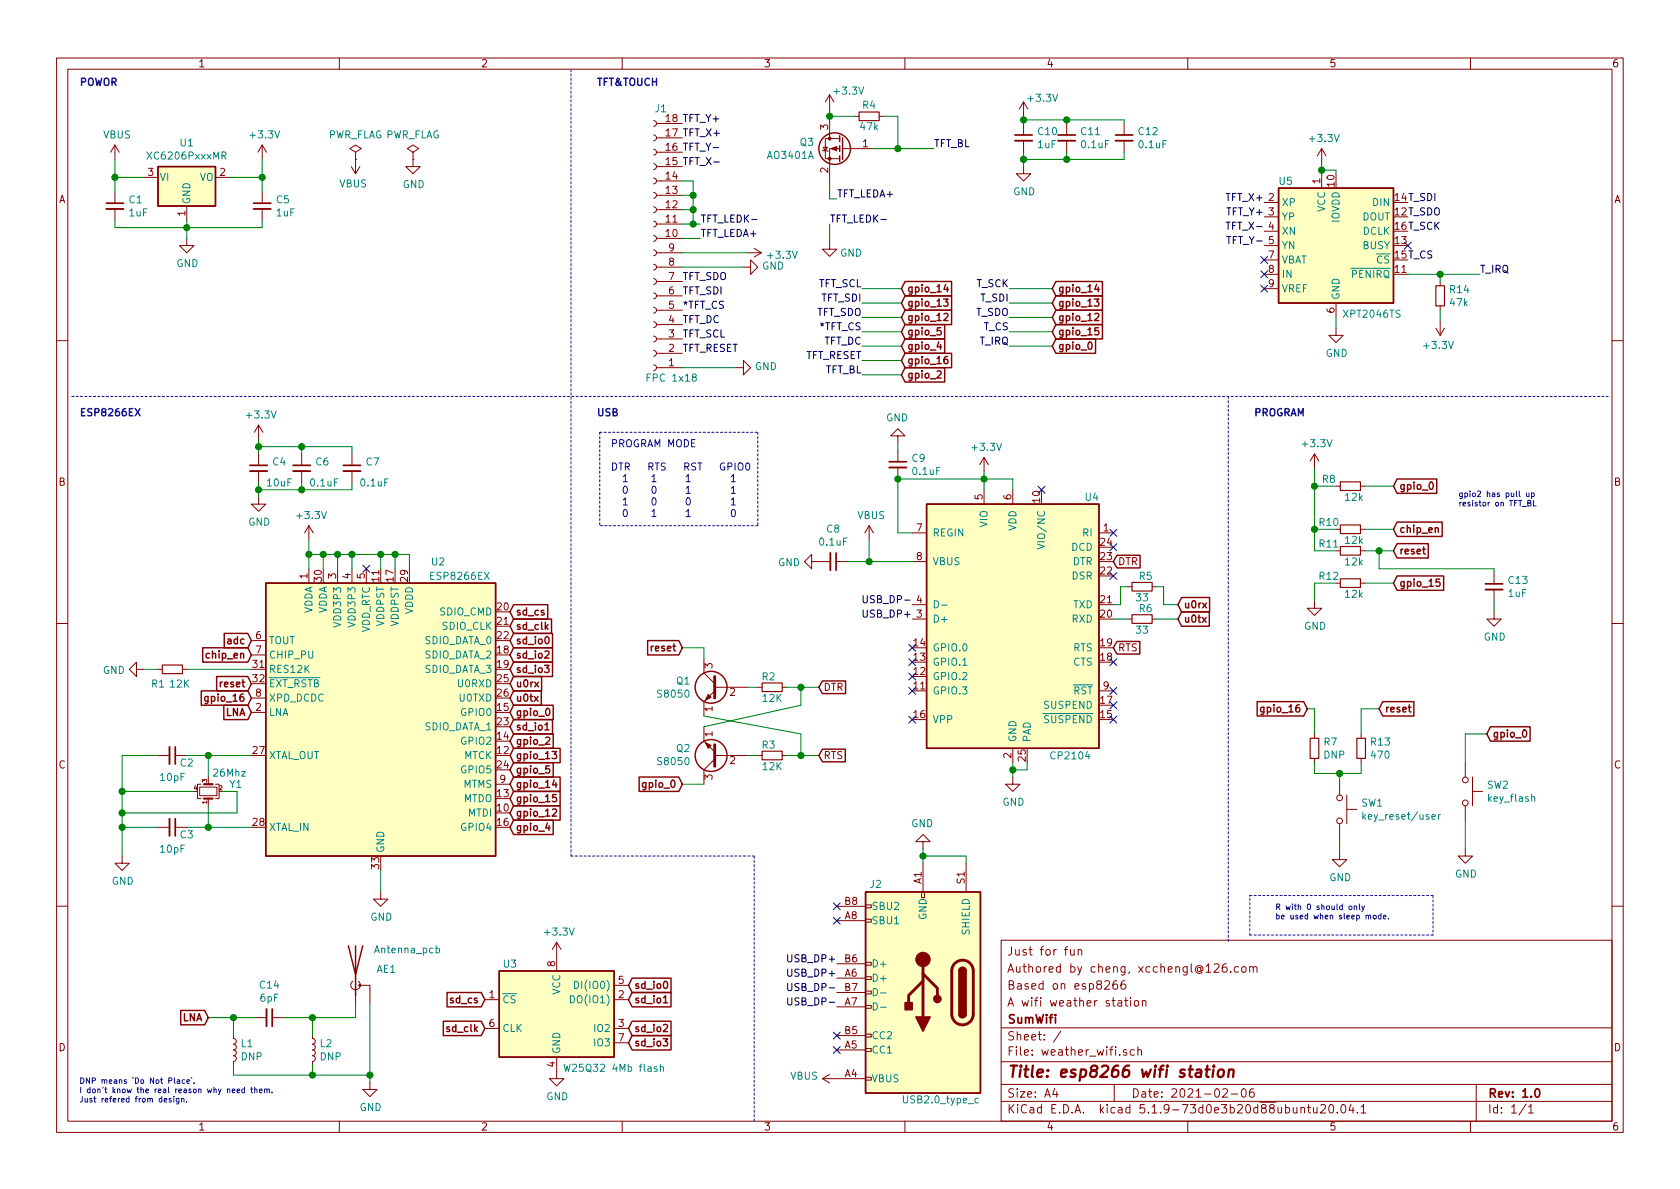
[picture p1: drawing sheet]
EESchema Schematic File Version 4
EELAYER 30 0
EELAYER END
$Descr A4 11693 8268
encoding utf-8
Sheet 1 1
Title "esp8266 wifi station"
Date "2021-02-06"
Rev "1.0"
Comp "SumWifi"
Comment1 "A wifi weather station"
Comment2 "Based on esp8266"
Comment3 "Authored by cheng, xcchengl@126.com"
Comment4 "Just for fun"
$EndDescr
$Comp
L MCU_Espressif:ESP8266EX U2
U 1 1
P 2650 4950
F 0 "U2" H 3050 6000 50  0000 C CNN
F 1 "ESP8266EX" H 3200 5900 50  0000 C CNN
F 2 "Package_DFN_QFN:QFN-32-1EP_5x5mm_P0.5mm_EP3.7x3.7mm" H 2650 3650 50  0001 C CNN
F 3 "http://espressif.com/sites/default/files/documentation/0a-esp8266ex_datasheet_en.pdf" H 2750 3650 50  0001 C CNN
	1    2650 4950
	1    0    0    -1  
$EndComp
$Comp
L power:+3.3V #PWR0101
U 1 1
P 2150 3750
F 0 "#PWR0101" H 2150 3600 50  0001 C CNN
F 1 "+3.3V" H 2165 3923 50  0000 C CNN
F 2 "" H 2150 3750 50  0001 C CNN
F 3 "" H 2150 3750 50  0001 C CNN
	1    2150 3750
	1    0    0    -1  
$EndComp
Wire Wire Line
	2150 3750 2150 3850
Wire Wire Line
	2150 3850 2250 3850
Wire Wire Line
	2250 3850 2250 3950
Connection ~ 2150 3850
Wire Wire Line
	2150 3850 2150 3950
Wire Wire Line
	2250 3850 2350 3850
Wire Wire Line
	2350 3850 2350 3950
Connection ~ 2250 3850
Wire Wire Line
	2350 3850 2450 3850
Wire Wire Line
	2450 3850 2450 3950
Connection ~ 2350 3850
Wire Wire Line
	2450 3850 2650 3850
Wire Wire Line
	2650 3850 2650 3950
Connection ~ 2450 3850
Wire Wire Line
	2650 3850 2750 3850
Wire Wire Line
	2850 3850 2850 3950
Connection ~ 2650 3850
Wire Wire Line
	2750 3950 2750 3850
Connection ~ 2750 3850
Wire Wire Line
	2750 3850 2850 3850
$Comp
L power:+3.3V #PWR0102
U 1 1
P 1800 3050
F 0 "#PWR0102" H 1800 2900 50  0001 C CNN
F 1 "+3.3V" H 1815 3223 50  0000 C CNN
F 2 "" H 1800 3050 50  0001 C CNN
F 3 "" H 1800 3050 50  0001 C CNN
	1    1800 3050
	1    0    0    -1  
$EndComp
Text Notes 550  2900 0    50   ~ 10
ESP8266EX
$Comp
L Device:C_Small C4
U 1 1
P 1800 3250
F 0 "C4" H 1892 3296 50  0000 L CNN
F 1 "10uF" H 1850 3150 50  0000 L CNN
F 2 "Capacitor_SMD:C_0402_1005Metric" H 1800 3250 50  0001 C CNN
F 3 "~" H 1800 3250 50  0001 C CNN
F 4 "C15525" H 1800 3250 50  0001 C CNN "LCSC"
	1    1800 3250
	1    0    0    -1  
$EndComp
$Comp
L Device:C_Small C6
U 1 1
P 2100 3250
F 0 "C6" H 2192 3296 50  0000 L CNN
F 1 "0.1uF" H 2150 3150 50  0000 L CNN
F 2 "Capacitor_SMD:C_0402_1005Metric" H 2100 3250 50  0001 C CNN
F 3 "~" H 2100 3250 50  0001 C CNN
F 4 "C1546" H 2100 3250 50  0001 C CNN "LCSC"
	1    2100 3250
	1    0    0    -1  
$EndComp
Wire Wire Line
	1800 3050 1800 3100
Wire Wire Line
	2100 3150 2100 3100
Wire Wire Line
	2100 3100 1800 3100
Connection ~ 1800 3100
Wire Wire Line
	1800 3100 1800 3150
$Comp
L power:GND #PWR0103
U 1 1
P 1800 3450
F 0 "#PWR0103" H 1800 3200 50  0001 C CNN
F 1 "GND" H 1805 3277 50  0000 C CNN
F 2 "" H 1800 3450 50  0001 C CNN
F 3 "" H 1800 3450 50  0001 C CNN
	1    1800 3450
	1    0    0    -1  
$EndComp
Wire Wire Line
	1800 3450 1800 3400
Wire Wire Line
	1800 3400 2100 3400
Wire Wire Line
	2100 3400 2100 3350
Connection ~ 1800 3400
Wire Wire Line
	1800 3400 1800 3350
$Comp
L Device:Crystal_GND24_Small Y1
U 1 1
P 1450 5500
F 0 "Y1" V 1496 5356 50  0000 R CNN
F 1 "26Mhz" V 1575 5475 50  0000 R CNN
F 2 "Crystal:Crystal_SMD_3225-4Pin_3.2x2.5mm" H 1450 5500 50  0001 C CNN
F 3 "~" H 1450 5500 50  0001 C CNN
	1    1450 5500
	0    -1   -1   0   
$EndComp
$Comp
L Device:C_Small C3
U 1 1
P 1200 5750
F 0 "C3" V 1250 5850 50  0000 C CNN
F 1 "10pF" V 1350 5750 50  0000 C CNN
F 2 "Capacitor_SMD:C_0402_1005Metric" H 1200 5750 50  0001 C CNN
F 3 "~" H 1200 5750 50  0001 C CNN
F 4 "C32949" H 1200 5750 50  0001 C CNN "LCSC"
	1    1200 5750
	0    1    1    0   
$EndComp
$Comp
L Device:C_Small C2
U 1 1
P 1200 5250
F 0 "C2" V 1250 5350 50  0000 C CNN
F 1 "10pF" V 1350 5250 50  0000 C CNN
F 2 "Capacitor_SMD:C_0402_1005Metric" H 1200 5250 50  0001 C CNN
F 3 "~" H 1200 5250 50  0001 C CNN
F 4 "C32949" H 1200 5250 50  0001 C CNN "LCSC"
	1    1200 5250
	0    1    1    0   
$EndComp
Wire Wire Line
	1450 5750 1750 5750
Wire Wire Line
	1450 5400 1450 5250
Wire Wire Line
	1450 5250 1750 5250
$Comp
L power:GND #PWR0104
U 1 1
P 850 5950
F 0 "#PWR0104" H 850 5700 50  0001 C CNN
F 1 "GND" H 855 5777 50  0000 C CNN
F 2 "" H 850 5950 50  0001 C CNN
F 3 "" H 850 5950 50  0001 C CNN
	1    850  5950
	1    0    0    -1  
$EndComp
Wire Wire Line
	1100 5250 850  5250
Wire Wire Line
	850  5750 1100 5750
Wire Wire Line
	1300 5750 1450 5750
Connection ~ 850  5750
Wire Wire Line
	850  5750 850  5950
Connection ~ 1450 5750
Wire Wire Line
	1450 5600 1450 5750
Wire Wire Line
	850  5250 850  5500
Wire Wire Line
	1300 5250 1450 5250
Connection ~ 1450 5250
Wire Wire Line
	1350 5500 850  5500
Connection ~ 850  5500
Wire Wire Line
	850  5500 850  5650
Wire Wire Line
	1550 5500 1650 5500
Wire Wire Line
	1650 5500 1650 5650
Wire Wire Line
	1650 5650 850  5650
Connection ~ 850  5650
Wire Wire Line
	850  5650 850  5750
$Comp
L power:GND #PWR0105
U 1 1
P 2650 6200
F 0 "#PWR0105" H 2650 5950 50  0001 C CNN
F 1 "GND" H 2655 6027 50  0000 C CNN
F 2 "" H 2650 6200 50  0001 C CNN
F 3 "" H 2650 6200 50  0001 C CNN
	1    2650 6200
	1    0    0    -1  
$EndComp
Wire Wire Line
	2650 6050 2650 6200
$Comp
L Device:R_Small R1
U 1 1
P 1200 4650
F 0 "R1" V 1300 4550 50  0000 C CNN
F 1 "12K" V 1300 4700 50  0000 C CNN
F 2 "Resistor_SMD:R_0402_1005Metric" H 1200 4650 50  0001 C CNN
F 3 "~" H 1200 4650 50  0001 C CNN
F 4 "C25752" H 1200 4650 50  0001 C CNN "LCSC"
	1    1200 4650
	0    1    1    0   
$EndComp
$Comp
L power:GND #PWR0106
U 1 1
P 1000 4650
F 0 "#PWR0106" H 1000 4400 50  0001 C CNN
F 1 "GND" V 1005 4522 50  0000 R CNN
F 2 "" H 1000 4650 50  0001 C CNN
F 3 "" H 1000 4650 50  0001 C CNN
	1    1000 4650
	0    1    1    0   
$EndComp
Wire Wire Line
	1100 4650 1000 4650
Text GLabel 1750 4550 0    50   Input ~ 10
chip_en
Text GLabel 1750 4750 0    50   Input ~ 10
reset
Wire Wire Line
	1300 4650 1750 4650
Text GLabel 3550 4950 2    50   Input ~ 10
gpio_0
Text GLabel 3550 5150 2    50   Input ~ 10
gpio_2
Text GLabel 3550 5550 2    50   Input ~ 10
gpio_15
Text GLabel 3550 4250 2    50   Input ~ 10
sd_cs
Text GLabel 3550 4350 2    50   Input ~ 10
sd_clk
Text GLabel 3550 5050 2    50   Input ~ 10
sd_io1
Text GLabel 3550 4550 2    50   Input ~ 10
sd_io2
Text GLabel 3550 4450 2    50   Input ~ 10
sd_io0
Text GLabel 3550 4650 2    50   Input ~ 10
sd_io3
Wire Notes Line
	500  2750 11200 2750
Text Notes 8725 2900 0    50   ~ 10
PROGRAM
$Comp
L power:+3.3V #PWR0107
U 1 1
P 9150 3250
F 0 "#PWR0107" H 9150 3100 50  0001 C CNN
F 1 "+3.3V" H 9165 3423 50  0000 C CNN
F 2 "" H 9150 3250 50  0001 C CNN
F 3 "" H 9150 3250 50  0001 C CNN
	1    9150 3250
	1    0    0    -1  
$EndComp
$Comp
L Device:R_Small R8
U 1 1
P 9400 3375
F 0 "R8" V 9350 3225 50  0000 C CNN
F 1 "12k" V 9475 3400 50  0000 C CNN
F 2 "Resistor_SMD:R_0402_1005Metric" H 9400 3375 50  0001 C CNN
F 3 "~" H 9400 3375 50  0001 C CNN
F 4 "C25752" H 9400 3375 50  0001 C CNN "LCSC"
	1    9400 3375
	0    1    1    0   
$EndComp
$Comp
L Device:R_Small R10
U 1 1
P 9400 3675
F 0 "R10" V 9350 3525 50  0000 C CNN
F 1 "12k" V 9475 3700 50  0000 C CNN
F 2 "Resistor_SMD:R_0402_1005Metric" H 9400 3675 50  0001 C CNN
F 3 "~" H 9400 3675 50  0001 C CNN
F 4 "C25752" H 9400 3675 50  0001 C CNN "LCSC"
	1    9400 3675
	0    1    1    0   
$EndComp
$Comp
L Device:R_Small R11
U 1 1
P 9400 3825
F 0 "R11" V 9350 3675 50  0000 C CNN
F 1 "12k" V 9475 3850 50  0000 C CNN
F 2 "Resistor_SMD:R_0402_1005Metric" H 9400 3825 50  0001 C CNN
F 3 "~" H 9400 3825 50  0001 C CNN
F 4 "C25752" H 9400 3825 50  0001 C CNN "LCSC"
	1    9400 3825
	0    1    1    0   
$EndComp
$Comp
L Device:R_Small R12
U 1 1
P 9400 4050
F 0 "R12" V 9350 3900 50  0000 C CNN
F 1 "12k" V 9475 4075 50  0000 C CNN
F 2 "Resistor_SMD:R_0402_1005Metric" H 9400 4050 50  0001 C CNN
F 3 "~" H 9400 4050 50  0001 C CNN
F 4 "C25752" H 9400 4050 50  0001 C CNN "LCSC"
	1    9400 4050
	0    1    1    0   
$EndComp
Text GLabel 9700 3375 2    50   Input ~ 10
gpio_0
Text GLabel 9700 3675 2    50   Input ~ 10
chip_en
Text GLabel 9700 3825 2    50   Input ~ 10
reset
Text GLabel 9700 4050 2    50   Input ~ 10
gpio_15
Wire Wire Line
	9150 3250 9150 3375
Wire Wire Line
	9150 3375 9300 3375
Wire Wire Line
	9500 3375 9700 3375
Connection ~ 9150 3375
Wire Wire Line
	9500 3825 9600 3825
Wire Wire Line
	9150 4050 9300 4050
Wire Wire Line
	9150 3675 9300 3675
Connection ~ 9150 3675
Wire Wire Line
	9150 3675 9150 3825
Wire Wire Line
	9500 3675 9700 3675
Wire Wire Line
	9150 3825 9300 3825
Wire Wire Line
	9500 4050 9700 4050
$Comp
L power:GND #PWR0108
U 1 1
P 9150 4175
F 0 "#PWR0108" H 9150 3925 50  0001 C CNN
F 1 "GND" H 9155 4002 50  0000 C CNN
F 2 "" H 9150 4175 50  0001 C CNN
F 3 "" H 9150 4175 50  0001 C CNN
	1    9150 4175
	1    0    0    -1  
$EndComp
Wire Wire Line
	9150 4175 9150 4050
$Comp
L power:GND #PWR0109
U 1 1
P 10400 4250
F 0 "#PWR0109" H 10400 4000 50  0001 C CNN
F 1 "GND" H 10405 4077 50  0000 C CNN
F 2 "" H 10400 4250 50  0001 C CNN
F 3 "" H 10400 4250 50  0001 C CNN
	1    10400 4250
	1    0    0    -1  
$EndComp
Wire Wire Line
	9600 3825 9600 3950
Connection ~ 9600 3825
Wire Wire Line
	9600 3825 9700 3825
$Comp
L Device:C_Small C13
U 1 1
P 10400 4075
F 0 "C13" H 10492 4121 50  0000 L CNN
F 1 "1uF" H 10492 4030 50  0000 L CNN
F 2 "Capacitor_SMD:C_0402_1005Metric" H 10400 4075 50  0001 C CNN
F 3 "~" H 10400 4075 50  0001 C CNN
F 4 "C52923" H 10400 4075 50  0001 C CNN "LCSC"
	1    10400 4075
	1    0    0    -1  
$EndComp
Wire Wire Line
	10400 3950 10400 3975
Wire Wire Line
	9600 3950 10400 3950
Wire Wire Line
	10400 4250 10400 4175
Text GLabel 1750 4850 0    50   Input ~ 10
gpio_16
$Comp
L Switch:SW_Push SW1
U 1 1
P 9325 5625
F 0 "SW1" V 9279 5773 50  0000 L CNN
F 1 "key_reset/user" V 9370 5773 50  0000 L CNN
F 2 "Button_Switch_SMD:SW_SPST_B3U-3000P-B" H 9325 5825 50  0001 C CNN
F 3 "~" H 9325 5825 50  0001 C CNN
	1    9325 5625
	0    1    1    0   
$EndComp
$Comp
L Switch:SW_Push SW2
U 1 1
P 10200 5500
F 0 "SW2" V 10154 5648 50  0000 L CNN
F 1 "key_flash" V 10245 5648 50  0000 L CNN
F 2 "Button_Switch_SMD:SW_SPST_B3U-3000P-B" H 10200 5700 50  0001 C CNN
F 3 "~" H 10200 5700 50  0001 C CNN
	1    10200 5500
	0    1    1    0   
$EndComp
$Comp
L power:GND #PWR0110
U 1 1
P 9325 5925
F 0 "#PWR0110" H 9325 5675 50  0001 C CNN
F 1 "GND" H 9330 5752 50  0000 C CNN
F 2 "" H 9325 5925 50  0001 C CNN
F 3 "" H 9325 5925 50  0001 C CNN
	1    9325 5925
	1    0    0    -1  
$EndComp
Text GLabel 9100 4925 0    50   Input ~ 10
gpio_16
$Comp
L Device:R_Small R13
U 1 1
P 9475 5200
F 0 "R13" H 9534 5246 50  0000 L CNN
F 1 "470" H 9534 5155 50  0000 L CNN
F 2 "Resistor_SMD:R_0402_1005Metric" H 9475 5200 50  0001 C CNN
F 3 "~" H 9475 5200 50  0001 C CNN
F 4 "C25117" H 9475 5200 50  0001 C CNN "LCSC"
	1    9475 5200
	1    0    0    -1  
$EndComp
Text GLabel 9600 4925 2    50   Input ~ 10
reset
$Comp
L Device:R_Small R7
U 1 1
P 9150 5200
F 0 "R7" H 9209 5246 50  0000 L CNN
F 1 "DNP" H 9209 5155 50  0000 L CNN
F 2 "Resistor_SMD:R_0402_1005Metric" H 9150 5200 50  0001 C CNN
F 3 "~" H 9150 5200 50  0001 C CNN
	1    9150 5200
	1    0    0    -1  
$EndComp
Wire Wire Line
	9100 4925 9150 4925
Wire Wire Line
	9150 4925 9150 5100
Wire Wire Line
	9150 5300 9150 5375
Wire Wire Line
	9150 5375 9325 5375
Wire Wire Line
	9325 5375 9325 5425
Wire Wire Line
	9475 5375 9325 5375
Connection ~ 9325 5375
Wire Wire Line
	9475 5300 9475 5375
Wire Wire Line
	9600 4925 9475 4925
Wire Wire Line
	9475 4925 9475 5100
Wire Wire Line
	9325 5825 9325 5925
Text GLabel 10350 5100 2    50   Input ~ 10
gpio_0
Wire Wire Line
	10200 5300 10200 5100
Wire Wire Line
	10200 5100 10350 5100
$Comp
L power:GND #PWR0111
U 1 1
P 10200 5900
F 0 "#PWR0111" H 10200 5650 50  0001 C CNN
F 1 "GND" H 10205 5727 50  0000 C CNN
F 2 "" H 10200 5900 50  0001 C CNN
F 3 "" H 10200 5900 50  0001 C CNN
	1    10200 5900
	1    0    0    -1  
$EndComp
Wire Wire Line
	10200 5900 10200 5700
Wire Notes Line
	9975 6225 9975 6500
Wire Notes Line
	9975 6500 8700 6500
Wire Notes Line
	8700 6500 8700 6225
Wire Notes Line
	8700 6225 9975 6225
Text Notes 8875 6400 0    39   ~ 0
R with 0 should only \nbe used when sleep mode.\n
$Comp
L Interface_USB:CP2104 U4
U 1 1
P 7050 4300
F 0 "U4" H 7600 5150 50  0000 C CNN
F 1 "CP2104" H 7450 3350 50  0000 C CNN
F 2 "Package_DFN_QFN:QFN-24-1EP_4x4mm_P0.5mm_EP2.7x2.7mm" H 7200 3350 50  0001 L CNN
F 3 "https://www.silabs.com/documents/public/data-sheets/cp2104.pdf" H 6500 5550 50  0001 C CNN
F 4 "C47742" H 7050 4300 50  0001 C CNN "LCSC"
	1    7050 4300
	1    0    0    -1  
$EndComp
Text GLabel 3550 4850 2    50   Input ~ 10
u0tx
Text GLabel 3550 5650 2    50   Input ~ 10
gpio_12
Text GLabel 3550 5250 2    50   Input ~ 10
gpio_13
Text GLabel 3550 5350 2    50   Input ~ 10
gpio_5
Text GLabel 3550 5450 2    50   Input ~ 10
gpio_14
Text GLabel 3550 5750 2    50   Input ~ 10
gpio_4
Text GLabel 1750 4950 0    50   Input ~ 10
LNA
$Comp
L power:+3.3V #PWR0112
U 1 1
P 6850 3275
F 0 "#PWR0112" H 6850 3125 50  0001 C CNN
F 1 "+3.3V" H 6865 3448 50  0000 C CNN
F 2 "" H 6850 3275 50  0001 C CNN
F 3 "" H 6850 3275 50  0001 C CNN
	1    6850 3275
	1    0    0    -1  
$EndComp
Wire Wire Line
	6850 3275 6850 3325
Wire Wire Line
	6850 3325 7050 3325
Wire Wire Line
	7050 3325 7050 3400
Connection ~ 6850 3325
Wire Wire Line
	6850 3325 6850 3400
NoConn ~ 7250 3400
NoConn ~ 6350 4500
NoConn ~ 6350 4600
NoConn ~ 6350 4700
NoConn ~ 6350 4800
NoConn ~ 6350 5000
NoConn ~ 7750 3700
NoConn ~ 7750 3800
NoConn ~ 7750 4000
Text GLabel 7750 3900 2    50   Input ~ 0
DTR
Text GLabel 7750 4500 2    50   Input ~ 0
RTS
NoConn ~ 7750 4600
NoConn ~ 7750 4800
NoConn ~ 7750 4900
NoConn ~ 7750 5000
Text GLabel 8200 4200 2    50   Input ~ 10
u0rx
Text GLabel 8200 4300 2    50   Input ~ 10
u0tx
$Comp
L Device:R_Small R6
U 1 1
P 7950 4300
F 0 "R6" V 7875 4325 50  0000 C CNN
F 1 "33" V 8025 4300 50  0000 C CNN
F 2 "Resistor_SMD:R_0402_1005Metric" H 7950 4300 50  0001 C CNN
F 3 "~" H 7950 4300 50  0001 C CNN
F 4 "C25105" H 7950 4300 50  0001 C CNN "LCSC"
	1    7950 4300
	0    1    1    0   
$EndComp
$Comp
L Device:R_Small R5
U 1 1
P 7950 4075
F 0 "R5" V 7875 4100 50  0000 C CNN
F 1 "33" V 8025 4075 50  0000 C CNN
F 2 "Resistor_SMD:R_0402_1005Metric" H 7950 4075 50  0001 C CNN
F 3 "~" H 7950 4075 50  0001 C CNN
F 4 "C25105" H 7950 4075 50  0001 C CNN "LCSC"
	1    7950 4075
	0    1    1    0   
$EndComp
Wire Wire Line
	7750 4200 7800 4200
Wire Wire Line
	7800 4200 7800 4075
Wire Wire Line
	7800 4075 7850 4075
Wire Wire Line
	8050 4075 8100 4075
Wire Wire Line
	8100 4075 8100 4200
Wire Wire Line
	8100 4200 8200 4200
Wire Wire Line
	8050 4300 8200 4300
Wire Wire Line
	7850 4300 7750 4300
Wire Wire Line
	6850 3325 6250 3325
Wire Wire Line
	6250 3325 6250 3700
Wire Wire Line
	6250 3700 6350 3700
$Comp
L power:GND #PWR0113
U 1 1
P 6250 3075
F 0 "#PWR0113" H 6250 2825 50  0001 C CNN
F 1 "GND" H 6255 2902 50  0000 C CNN
F 2 "" H 6250 3075 50  0001 C CNN
F 3 "" H 6250 3075 50  0001 C CNN
	1    6250 3075
	-1   0    0    1   
$EndComp
$Comp
L Device:C_Small C9
U 1 1
P 6250 3225
F 0 "C9" H 6342 3271 50  0000 L CNN
F 1 "0.1uF" H 6342 3180 50  0000 L CNN
F 2 "Capacitor_SMD:C_0402_1005Metric" H 6250 3225 50  0001 C CNN
F 3 "~" H 6250 3225 50  0001 C CNN
F 4 "C1546" H 6250 3225 50  0001 C CNN "LCSC"
	1    6250 3225
	1    0    0    -1  
$EndComp
Connection ~ 6250 3325
Wire Wire Line
	6250 3075 6250 3125
$Comp
L power:GND #PWR0114
U 1 1
P 7050 5400
F 0 "#PWR0114" H 7050 5150 50  0001 C CNN
F 1 "GND" H 7055 5227 50  0000 C CNN
F 2 "" H 7050 5400 50  0001 C CNN
F 3 "" H 7050 5400 50  0001 C CNN
	1    7050 5400
	1    0    0    -1  
$EndComp
Wire Wire Line
	7050 5300 7050 5350
Wire Wire Line
	7050 5350 7150 5350
Wire Wire Line
	7150 5350 7150 5300
Connection ~ 7050 5350
Wire Wire Line
	7050 5350 7050 5400
$Comp
L power:VBUS #PWR0115
U 1 1
P 6050 3750
F 0 "#PWR0115" H 6050 3600 50  0001 C CNN
F 1 "VBUS" H 6065 3923 50  0000 C CNN
F 2 "" H 6050 3750 50  0001 C CNN
F 3 "" H 6050 3750 50  0001 C CNN
	1    6050 3750
	1    0    0    -1  
$EndComp
$Comp
L Device:C_Small C8
U 1 1
P 5800 3900
F 0 "C8" V 5571 3900 50  0000 C CNN
F 1 "0.1uF" V 5662 3900 50  0000 C CNN
F 2 "Capacitor_SMD:C_0402_1005Metric" H 5800 3900 50  0001 C CNN
F 3 "~" H 5800 3900 50  0001 C CNN
F 4 "C1546" H 5800 3900 50  0001 C CNN "LCSC"
	1    5800 3900
	0    1    1    0   
$EndComp
$Comp
L power:GND #PWR0116
U 1 1
P 5700 3900
F 0 "#PWR0116" H 5700 3650 50  0001 C CNN
F 1 "GND" V 5705 3772 50  0000 R CNN
F 2 "" H 5700 3900 50  0001 C CNN
F 3 "" H 5700 3900 50  0001 C CNN
	1    5700 3900
	0    1    1    0   
$EndComp
Wire Wire Line
	5900 3900 6050 3900
Wire Wire Line
	6050 3750 6050 3900
Connection ~ 6050 3900
Wire Wire Line
	6050 3900 6350 3900
$Comp
L Connector:USB_C_Receptacle_USB2.0 J2
U 1 1
P 6425 6900
F 0 "J2" H 6800 6150 50  0000 R CNN
F 1 "USB2.0_type_c" H 6575 7650 50  0000 R CNN
F 2 "Connector_USB:USB_C_Receptacle_XKB_U262-16XN-4BVC11" H 6575 6900 50  0001 C CNN
F 3 "https://www.usb.org/sites/default/files/documents/usb_type-c.zip" H 6575 6900 50  0001 C CNN
	1    6425 6900
	-1   0    0    1   
$EndComp
NoConn ~ 5825 6300
NoConn ~ 5825 6400
NoConn ~ 5825 7200
NoConn ~ 5825 7300
$Comp
L power:GND #PWR0117
U 1 1
P 6425 5900
F 0 "#PWR0117" H 6425 5650 50  0001 C CNN
F 1 "GND" H 6430 5727 50  0000 C CNN
F 2 "" H 6425 5900 50  0001 C CNN
F 3 "" H 6425 5900 50  0001 C CNN
	1    6425 5900
	-1   0    0    1   
$EndComp
Wire Wire Line
	6425 5900 6425 5950
Wire Wire Line
	6425 5950 6725 5950
Wire Wire Line
	6725 5950 6725 6000
Connection ~ 6425 5950
Wire Wire Line
	6425 5950 6425 6000
Text Label 5825 6800 2    50   ~ 0
USB_DP+
Text Label 5825 6700 2    50   ~ 0
USB_DP+
Text Label 5825 6900 2    50   ~ 0
USB_DP-
Text Label 5825 7000 2    50   ~ 0
USB_DP-
Text Label 6350 4300 2    50   ~ 0
USB_DP+
Text Label 6350 4200 2    50   ~ 0
USB_DP-
$Comp
L power:VBUS #PWR0118
U 1 1
P 5825 7500
F 0 "#PWR0118" H 5825 7350 50  0001 C CNN
F 1 "VBUS" V 5840 7627 50  0000 L CNN
F 2 "" H 5825 7500 50  0001 C CNN
F 3 "" H 5825 7500 50  0001 C CNN
	1    5825 7500
	0    -1   -1   0   
$EndComp
Text GLabel 3550 4750 2    50   Input ~ 10
u0rx
Text GLabel 4750 4500 0    50   Input ~ 10
reset
Text GLabel 4750 5450 0    50   Input ~ 10
gpio_0
$Comp
L Transistor_BJT:S8050 Q1
U 1 1
P 5000 4775
F 0 "Q1" H 5191 4821 50  0000 L CNN
F 1 "S8050" H 5191 4730 50  0000 L CNN
F 2 "Package_TO_SOT_SMD:SOT-23" H 5200 4700 50  0001 L CIN
F 3 "http://www.unisonic.com.tw/datasheet/S8050.pdf" H 5000 4775 50  0001 L CNN
F 4 "C2146" H 5000 4775 50  0001 C CNN "LCSC"
	1    5000 4775
	-1   0    0    -1  
$EndComp
$Comp
L Transistor_BJT:S8050 Q2
U 1 1
P 5000 5250
F 0 "Q2" H 5191 5204 50  0000 L CNN
F 1 "S8050" H 5191 5295 50  0000 L CNN
F 2 "Package_TO_SOT_SMD:SOT-23" H 5200 5175 50  0001 L CIN
F 3 "http://www.unisonic.com.tw/datasheet/S8050.pdf" H 5000 5250 50  0001 L CNN
F 4 "C2146" H 5000 5250 50  0001 C CNN "LCSC"
	1    5000 5250
	-1   0    0    1   
$EndComp
$Comp
L Device:R_Small R2
U 1 1
P 5375 4775
F 0 "R2" V 5300 4750 50  0000 C CNN
F 1 "12K" V 5450 4775 50  0000 C CNN
F 2 "Resistor_SMD:R_0402_1005Metric" H 5375 4775 50  0001 C CNN
F 3 "~" H 5375 4775 50  0001 C CNN
F 4 "C25752" H 5375 4775 50  0001 C CNN "LCSC"
	1    5375 4775
	0    1    1    0   
$EndComp
$Comp
L Device:R_Small R3
U 1 1
P 5375 5250
F 0 "R3" V 5300 5225 50  0000 C CNN
F 1 "12K" V 5450 5250 50  0000 C CNN
F 2 "Resistor_SMD:R_0402_1005Metric" H 5375 5250 50  0001 C CNN
F 3 "~" H 5375 5250 50  0001 C CNN
F 4 "C25752" H 5375 5250 50  0001 C CNN "LCSC"
	1    5375 5250
	0    1    1    0   
$EndComp
Wire Wire Line
	5200 4775 5275 4775
Wire Wire Line
	5475 4775 5575 4775
Wire Wire Line
	4900 5050 5575 4900
Wire Wire Line
	5575 4900 5575 4775
Connection ~ 5575 4775
Wire Wire Line
	5575 4775 5700 4775
Wire Wire Line
	4900 4975 5575 5100
Wire Wire Line
	5575 5100 5575 5250
Wire Wire Line
	5200 5250 5275 5250
Wire Wire Line
	5475 5250 5575 5250
Connection ~ 5575 5250
Wire Wire Line
	5575 5250 5700 5250
Wire Wire Line
	4900 4575 4900 4500
Wire Wire Line
	4900 4500 4750 4500
Wire Wire Line
	4750 5450 4900 5450
Text GLabel 5700 4775 2    50   Input ~ 0
DTR
Text GLabel 5700 5250 2    50   Input ~ 0
RTS
Text Notes 4250 3600 0    50   ~ 0
PROGRAM MODE\n\nDTR   RTS   RST   GPIO0\n  1    1     1       1\n  0    0     1       1\n  1    0     0       1\n  0    1     1       0
Wire Notes Line
	4175 3000 5275 3000
Wire Notes Line
	5275 3000 5275 3650
Wire Notes Line
	5275 3650 4175 3650
Wire Notes Line
	4175 3000 4175 3650
$Comp
L Memory_Flash:W25Q32JVSS U3
U 1 1
P 3875 7050
F 0 "U3" H 3550 7400 50  0000 C CNN
F 1 "W25Q32 4Mb flash" H 4275 6675 50  0000 C CNN
F 2 "Package_SO:SOIC-8_5.23x5.23mm_P1.27mm" H 3875 7050 50  0001 C CNN
F 3 "http://www.winbond.com/resource-files/w25q32jv%20revg%2003272018%20plus.pdf" H 3875 7050 50  0001 C CNN
	1    3875 7050
	1    0    0    -1  
$EndComp
$Comp
L power:+3.3V #PWR0119
U 1 1
P 3875 6650
F 0 "#PWR0119" H 3875 6500 50  0001 C CNN
F 1 "+3.3V" H 3890 6823 50  0000 C CNN
F 2 "" H 3875 6650 50  0001 C CNN
F 3 "" H 3875 6650 50  0001 C CNN
	1    3875 6650
	1    0    0    -1  
$EndComp
$Comp
L power:GND #PWR0120
U 1 1
P 3875 7450
F 0 "#PWR0120" H 3875 7200 50  0001 C CNN
F 1 "GND" H 3880 7277 50  0000 C CNN
F 2 "" H 3875 7450 50  0001 C CNN
F 3 "" H 3875 7450 50  0001 C CNN
	1    3875 7450
	1    0    0    -1  
$EndComp
Text GLabel 3375 6950 0    50   Input ~ 10
sd_cs
Text GLabel 3375 7150 0    50   Input ~ 10
sd_clk
Text GLabel 4375 6850 2    50   Input ~ 10
sd_io0
Text GLabel 4375 6950 2    50   Input ~ 10
sd_io1
Text GLabel 4375 7150 2    50   Input ~ 10
sd_io2
Text GLabel 4375 7250 2    50   Input ~ 10
sd_io3
Text Notes 4150 2900 0    50   ~ 10
USB
Wire Notes Line
	3975 5950 5250 5950
Wire Notes Line
	5250 5950 5250 7800
Wire Notes Line
	8550 2750 8550 6550
$Comp
L Regulator_Linear:XC6206PxxxMR U1
U 1 1
P 1300 1225
F 0 "U1" H 1300 1467 50  0000 C CNN
F 1 "XC6206PxxxMR" H 1300 1376 50  0000 C CNN
F 2 "Package_TO_SOT_SMD:SOT-23W" H 1300 1450 50  0001 C CIN
F 3 "https://www.torexsemi.com/file/xc6206/XC6206.pdf" H 1300 1225 50  0001 C CNN
F 4 "C5446" H 1300 1225 50  0001 C CNN "LCSC"
	1    1300 1225
	1    0    0    -1  
$EndComp
$Comp
L Device:C_Small C7
U 1 1
P 2450 3250
F 0 "C7" H 2542 3296 50  0000 L CNN
F 1 "0.1uF" H 2500 3150 50  0000 L CNN
F 2 "Capacitor_SMD:C_0402_1005Metric" H 2450 3250 50  0001 C CNN
F 3 "~" H 2450 3250 50  0001 C CNN
F 4 "C1546" H 2450 3250 50  0001 C CNN "LCSC"
	1    2450 3250
	1    0    0    -1  
$EndComp
Wire Wire Line
	2100 3100 2450 3100
Wire Wire Line
	2450 3100 2450 3150
Connection ~ 2100 3100
Wire Wire Line
	2450 3400 2100 3400
Wire Wire Line
	2450 3350 2450 3400
Connection ~ 2100 3400
$Comp
L power:VBUS #PWR0121
U 1 1
P 800 1100
F 0 "#PWR0121" H 800 950 50  0001 C CNN
F 1 "VBUS" H 815 1273 50  0000 C CNN
F 2 "" H 800 1100 50  0001 C CNN
F 3 "" H 800 1100 50  0001 C CNN
	1    800  1100
	1    0    0    -1  
$EndComp
$Comp
L power:+3.3V #PWR0122
U 1 1
P 1825 1100
F 0 "#PWR0122" H 1825 950 50  0001 C CNN
F 1 "+3.3V" H 1840 1273 50  0000 C CNN
F 2 "" H 1825 1100 50  0001 C CNN
F 3 "" H 1825 1100 50  0001 C CNN
	1    1825 1100
	1    0    0    -1  
$EndComp
$Comp
L power:GND #PWR0123
U 1 1
P 1300 1650
F 0 "#PWR0123" H 1300 1400 50  0001 C CNN
F 1 "GND" H 1305 1477 50  0000 C CNN
F 2 "" H 1300 1650 50  0001 C CNN
F 3 "" H 1300 1650 50  0001 C CNN
	1    1300 1650
	1    0    0    -1  
$EndComp
$Comp
L Device:C_Small C1
U 1 1
P 800 1425
F 0 "C1" H 892 1471 50  0000 L CNN
F 1 "1uF" H 892 1380 50  0000 L CNN
F 2 "Capacitor_SMD:C_0402_1005Metric" H 800 1425 50  0001 C CNN
F 3 "~" H 800 1425 50  0001 C CNN
F 4 "C52923" H 800 1425 50  0001 C CNN "LCSC"
	1    800  1425
	1    0    0    -1  
$EndComp
$Comp
L Device:C_Small C5
U 1 1
P 1825 1425
F 0 "C5" H 1917 1471 50  0000 L CNN
F 1 "1uF" H 1917 1380 50  0000 L CNN
F 2 "Capacitor_SMD:C_0402_1005Metric" H 1825 1425 50  0001 C CNN
F 3 "~" H 1825 1425 50  0001 C CNN
F 4 "C52923" H 1825 1425 50  0001 C CNN "LCSC"
	1    1825 1425
	1    0    0    -1  
$EndComp
Wire Wire Line
	1825 1100 1825 1225
Wire Wire Line
	1825 1525 1825 1575
Wire Wire Line
	1825 1575 1300 1575
Wire Wire Line
	1300 1575 1300 1650
Wire Wire Line
	800  1525 800  1575
Wire Wire Line
	800  1575 1300 1575
Connection ~ 1300 1575
Wire Wire Line
	1300 1525 1300 1575
Wire Wire Line
	800  1325 800  1225
Wire Wire Line
	1000 1225 800  1225
Connection ~ 800  1225
Wire Wire Line
	800  1225 800  1100
Wire Wire Line
	1600 1225 1825 1225
Connection ~ 1825 1225
Wire Wire Line
	1825 1225 1825 1325
$Comp
L power:PWR_FLAG #FLG0101
U 1 1
P 2475 1100
F 0 "#FLG0101" H 2475 1175 50  0001 C CNN
F 1 "PWR_FLAG" H 2475 1273 50  0000 C CNN
F 2 "" H 2475 1100 50  0001 C CNN
F 3 "~" H 2475 1100 50  0001 C CNN
	1    2475 1100
	1    0    0    -1  
$EndComp
$Comp
L power:PWR_FLAG #FLG0102
U 1 1
P 2875 1100
F 0 "#FLG0102" H 2875 1175 50  0001 C CNN
F 1 "PWR_FLAG" H 2875 1273 50  0000 C CNN
F 2 "" H 2875 1100 50  0001 C CNN
F 3 "~" H 2875 1100 50  0001 C CNN
	1    2875 1100
	1    0    0    -1  
$EndComp
$Comp
L power:VBUS #PWR0124
U 1 1
P 2475 1100
F 0 "#PWR0124" H 2475 950 50  0001 C CNN
F 1 "VBUS" H 2490 1273 50  0000 C CNN
F 2 "" H 2475 1100 50  0001 C CNN
F 3 "" H 2475 1100 50  0001 C CNN
	1    2475 1100
	-1   0    0    1   
$EndComp
$Comp
L power:GND #PWR0125
U 1 1
P 2875 1100
F 0 "#PWR0125" H 2875 850 50  0001 C CNN
F 1 "GND" H 2880 927 50  0000 C CNN
F 2 "" H 2875 1100 50  0001 C CNN
F 3 "" H 2875 1100 50  0001 C CNN
	1    2875 1100
	1    0    0    -1  
$EndComp
Text Notes 550  600  0    50   ~ 10
POWOR
$Comp
L Connector:Conn_01x18_Female J1
U 1 1
P 4550 1750
F 0 "J1" H 4500 750 50  0000 C CNN
F 1 "FPC 1x18" H 4425 2625 50  0000 C CNN
F 2 "Connector_FFC-FPC:Hirose_FH12-18S-0.5SH_1x18-1MP_P0.50mm_Horizontal" H 4550 1750 50  0001 C CNN
F 3 "~" H 4550 1750 50  0001 C CNN
	1    4550 1750
	-1   0    0    1   
$EndComp
$Comp
L power:GND #PWR0126
U 1 1
P 5125 2550
F 0 "#PWR0126" H 5125 2300 50  0001 C CNN
F 1 "GND" V 5130 2422 50  0000 R CNN
F 2 "" H 5125 2550 50  0001 C CNN
F 3 "" H 5125 2550 50  0001 C CNN
	1    5125 2550
	0    -1   -1   0   
$EndComp
Wire Wire Line
	4750 2550 5125 2550
Text Label 4750 2450 0    50   ~ 0
TFT_RESET
Text Label 4750 2350 0    50   ~ 0
TFT_SCL
Text Label 4750 2250 0    50   ~ 0
TFT_DC
Text Label 4750 2150 0    50   ~ 0
*TFT_CS
Text Label 4750 2050 0    50   ~ 0
TFT_SDI
Text Label 4750 1950 0    50   ~ 0
TFT_SDO
$Comp
L power:GND #PWR0127
U 1 1
P 5175 1850
F 0 "#PWR0127" H 5175 1600 50  0001 C CNN
F 1 "GND" V 5180 1722 50  0000 R CNN
F 2 "" H 5175 1850 50  0001 C CNN
F 3 "" H 5175 1850 50  0001 C CNN
	1    5175 1850
	0    -1   -1   0   
$EndComp
Wire Wire Line
	4750 1850 5175 1850
$Comp
L power:+3.3V #PWR0128
U 1 1
P 5200 1750
F 0 "#PWR0128" H 5200 1600 50  0001 C CNN
F 1 "+3.3V" V 5215 1878 50  0000 L CNN
F 2 "" H 5200 1750 50  0001 C CNN
F 3 "" H 5200 1750 50  0001 C CNN
	1    5200 1750
	0    1    1    0   
$EndComp
Wire Wire Line
	4750 1350 4825 1350
Wire Wire Line
	4825 1350 4825 1450
Wire Wire Line
	4825 1550 4750 1550
Wire Wire Line
	4750 1450 4825 1450
Connection ~ 4825 1450
Wire Wire Line
	4825 1450 4825 1550
Wire Wire Line
	4750 1250 4825 1250
Wire Wire Line
	4825 1250 4825 1350
Connection ~ 4825 1350
Text Label 4750 1150 0    50   ~ 0
TFT_X-
Text Label 4750 1050 0    50   ~ 0
TFT_Y-
Text Label 4750 950  0    50   ~ 0
TFT_X+
Text Label 4750 850  0    50   ~ 0
TFT_Y+
Wire Wire Line
	4750 1750 5200 1750
Text Label 4875 1650 0    50   ~ 0
TFT_LEDA+
Text Label 4875 1550 0    50   ~ 0
TFT_LEDK-
Wire Wire Line
	4825 1550 4875 1550
Connection ~ 4825 1550
Wire Wire Line
	4750 1650 4875 1650
$Comp
L power:+3.3V #PWR0129
U 1 1
P 5775 750
F 0 "#PWR0129" H 5775 600 50  0001 C CNN
F 1 "+3.3V" H 5790 878 50  0000 L CNN
F 2 "" H 5775 750 50  0001 C CNN
F 3 "" H 5775 750 50  0001 C CNN
	1    5775 750 
	1    0    0    -1  
$EndComp
$Comp
L Device:R_Small R4
U 1 1
P 6050 800
F 0 "R4" V 6125 800 50  0000 C CNN
F 1 "47k" V 5975 800 50  0000 C CNN
F 2 "Resistor_SMD:R_0402_1005Metric" H 6050 800 50  0001 C CNN
F 3 "~" H 6050 800 50  0001 C CNN
F 4 "C25792" H 6050 800 50  0001 C CNN "LCSC"
	1    6050 800 
	0    -1   -1   0   
$EndComp
Text Label 5825 1375 0    50   ~ 0
TFT_LEDA+
Wire Wire Line
	5775 1225 5775 1375
Wire Wire Line
	5775 1375 5825 1375
Text Label 5775 1550 0    50   ~ 0
TFT_LEDK-
$Comp
L power:GND #PWR0130
U 1 1
P 5775 1675
F 0 "#PWR0130" H 5775 1425 50  0001 C CNN
F 1 "GND" H 5925 1600 50  0000 C CNN
F 2 "" H 5775 1675 50  0001 C CNN
F 3 "" H 5775 1675 50  0001 C CNN
	1    5775 1675
	1    0    0    -1  
$EndComp
Wire Wire Line
	5775 1550 5775 1675
Text Label 6500 1025 0    50   ~ 0
TFT_BL
Text Label 6000 2000 2    50   ~ 0
TFT_SCL
Text Label 6000 2100 2    50   ~ 0
TFT_SDI
Text Label 6000 2200 2    50   ~ 0
TFT_SDO
Text Label 6000 2300 2    50   ~ 0
*TFT_CS
Text Label 6000 2400 2    50   ~ 0
TFT_DC
Text Label 6000 2500 2    50   ~ 0
TFT_RESET
Text Label 6000 2600 2    50   ~ 0
TFT_BL
Text GLabel 6275 2300 2    50   Input ~ 10
gpio_5
Wire Wire Line
	6000 2300 6275 2300
Text GLabel 6275 2400 2    50   Input ~ 10
gpio_4
Wire Wire Line
	6000 2400 6275 2400
Text GLabel 6275 2500 2    50   Input ~ 10
gpio_16
Text GLabel 6275 2600 2    50   Input ~ 10
gpio_2
Wire Wire Line
	6000 2500 6275 2500
Wire Wire Line
	6000 2600 6275 2600
Text GLabel 6275 2000 2    50   Input ~ 10
gpio_14
Text GLabel 6275 2100 2    50   Input ~ 10
gpio_13
Text GLabel 6275 2200 2    50   Input ~ 10
gpio_12
Wire Wire Line
	6000 2000 6275 2000
Wire Wire Line
	6000 2100 6275 2100
Wire Wire Line
	6000 2200 6275 2200
$Comp
L Driver_Display:XPT2046TS U5
U 1 1
P 9300 1700
F 0 "U5" H 8950 2150 50  0000 C CNN
F 1 "XPT2046TS" H 9550 1225 50  0000 C CNN
F 2 "Package_SO:TSSOP-16_4.4x5mm_P0.65mm" H 9300 1100 50  0001 C CIN
F 3 "http://www.xptek.cn/uploadfile/download/201707171401161883.pdf" H 9500 1150 50  0001 C CNN
	1    9300 1700
	1    0    0    -1  
$EndComp
Text Label 8800 1500 2    50   ~ 0
TFT_Y+
Text Label 8800 1400 2    50   ~ 0
TFT_X+
Text Label 8800 1700 2    50   ~ 0
TFT_Y-
Text Label 8800 1600 2    50   ~ 0
TFT_X-
NoConn ~ 8800 2000
NoConn ~ 8800 1900
NoConn ~ 8800 1800
$Comp
L power:+3.3V #PWR0131
U 1 1
P 10025 2225
F 0 "#PWR0131" H 10025 2075 50  0001 C CNN
F 1 "+3.3V" H 10040 2398 50  0000 C CNN
F 2 "" H 10025 2225 50  0001 C CNN
F 3 "" H 10025 2225 50  0001 C CNN
	1    10025 2225
	-1   0    0    1   
$EndComp
$Comp
L Device:R_Small R14
U 1 1
P 10025 2050
F 0 "R14" H 10084 2096 50  0000 L CNN
F 1 "47k" H 10084 2005 50  0000 L CNN
F 2 "Resistor_SMD:R_0402_1005Metric" H 10025 2050 50  0001 C CNN
F 3 "~" H 10025 2050 50  0001 C CNN
F 4 "C25792" H 10025 2050 50  0001 C CNN "LCSC"
	1    10025 2050
	1    0    0    -1  
$EndComp
Text Label 10300 1900 0    50   ~ 0
T_IRQ
Wire Wire Line
	9800 1900 10025 1900
Wire Wire Line
	10025 1900 10025 1950
Wire Wire Line
	10025 1900 10300 1900
Connection ~ 10025 1900
Text Label 9800 1800 0    50   ~ 0
T_CS
NoConn ~ 9800 1700
Text Label 9800 1600 0    50   ~ 0
T_SCK
Text Label 9800 1500 0    50   ~ 0
T_SDO
Text Label 9800 1400 0    50   ~ 0
T_SDI
Wire Wire Line
	10025 2150 10025 2225
$Comp
L power:GND #PWR0132
U 1 1
P 9300 2275
F 0 "#PWR0132" H 9300 2025 50  0001 C CNN
F 1 "GND" H 9305 2102 50  0000 C CNN
F 2 "" H 9300 2275 50  0001 C CNN
F 3 "" H 9300 2275 50  0001 C CNN
	1    9300 2275
	1    0    0    -1  
$EndComp
Wire Wire Line
	9300 2200 9300 2275
$Comp
L power:+3.3V #PWR0133
U 1 1
P 9200 1125
F 0 "#PWR0133" H 9200 975 50  0001 C CNN
F 1 "+3.3V" H 9215 1298 50  0000 C CNN
F 2 "" H 9200 1125 50  0001 C CNN
F 3 "" H 9200 1125 50  0001 C CNN
	1    9200 1125
	1    0    0    -1  
$EndComp
Wire Wire Line
	9200 1125 9200 1175
Wire Wire Line
	9200 1175 9300 1175
Wire Wire Line
	9300 1175 9300 1200
Connection ~ 9200 1175
Wire Wire Line
	9200 1175 9200 1200
$Comp
L power:+3.3V #PWR0134
U 1 1
P 7125 800
F 0 "#PWR0134" H 7125 650 50  0001 C CNN
F 1 "+3.3V" H 7140 928 50  0000 L CNN
F 2 "" H 7125 800 50  0001 C CNN
F 3 "" H 7125 800 50  0001 C CNN
	1    7125 800 
	1    0    0    -1  
$EndComp
$Comp
L Device:C_Small C10
U 1 1
P 7125 950
F 0 "C10" H 7217 996 50  0000 L CNN
F 1 "1uF" H 7217 905 50  0000 L CNN
F 2 "Capacitor_SMD:C_0402_1005Metric" H 7125 950 50  0001 C CNN
F 3 "~" H 7125 950 50  0001 C CNN
F 4 "C52923" H 7125 950 50  0001 C CNN "LCSC"
	1    7125 950 
	1    0    0    -1  
$EndComp
$Comp
L Device:C_Small C11
U 1 1
P 7425 950
F 0 "C11" H 7517 996 50  0000 L CNN
F 1 "0.1uF" H 7517 905 50  0000 L CNN
F 2 "Capacitor_SMD:C_0402_1005Metric" H 7425 950 50  0001 C CNN
F 3 "~" H 7425 950 50  0001 C CNN
F 4 "C1546" H 7425 950 50  0001 C CNN "LCSC"
	1    7425 950 
	1    0    0    -1  
$EndComp
$Comp
L Device:C_Small C12
U 1 1
P 7825 950
F 0 "C12" H 7917 996 50  0000 L CNN
F 1 "0.1uF" H 7917 905 50  0000 L CNN
F 2 "Capacitor_SMD:C_0402_1005Metric" H 7825 950 50  0001 C CNN
F 3 "~" H 7825 950 50  0001 C CNN
F 4 "C1546" H 7825 950 50  0001 C CNN "LCSC"
	1    7825 950 
	1    0    0    -1  
$EndComp
$Comp
L power:GND #PWR0135
U 1 1
P 7125 1150
F 0 "#PWR0135" H 7125 900 50  0001 C CNN
F 1 "GND" H 7130 977 50  0000 C CNN
F 2 "" H 7125 1150 50  0001 C CNN
F 3 "" H 7125 1150 50  0001 C CNN
	1    7125 1150
	1    0    0    -1  
$EndComp
Wire Wire Line
	7125 800  7125 825 
Wire Wire Line
	7125 825  7425 825 
Wire Wire Line
	7825 825  7825 850 
Connection ~ 7125 825 
Wire Wire Line
	7125 825  7125 850 
Wire Wire Line
	7125 1050 7125 1100
Wire Wire Line
	7125 1100 7425 1100
Wire Wire Line
	7825 1100 7825 1050
Connection ~ 7125 1100
Wire Wire Line
	7125 1100 7125 1150
Wire Wire Line
	7425 1050 7425 1100
Connection ~ 7425 1100
Wire Wire Line
	7425 1100 7825 1100
Wire Wire Line
	7425 850  7425 825 
Connection ~ 7425 825 
Wire Wire Line
	7425 825  7825 825 
Text Notes 4150 600  0    50   ~ 10
TFT&TOUCH
Text Label 7025 2000 2    50   ~ 0
T_SCK
Text Label 7025 2100 2    50   ~ 0
T_SDI
Text Label 7025 2200 2    50   ~ 0
T_SDO
Text Label 7025 2300 2    50   ~ 0
T_CS
Text Label 7025 2400 2    50   ~ 0
T_IRQ
Text GLabel 7325 2000 2    50   Input ~ 10
gpio_14
Text GLabel 7325 2100 2    50   Input ~ 10
gpio_13
Text GLabel 7325 2200 2    50   Input ~ 10
gpio_12
Text GLabel 7325 2300 2    50   Input ~ 10
gpio_15
Text GLabel 7325 2400 2    50   Input ~ 10
gpio_0
Wire Wire Line
	7025 2000 7325 2000
Wire Wire Line
	7025 2100 7325 2100
Wire Wire Line
	7025 2200 7325 2200
Wire Wire Line
	7025 2300 7325 2300
Wire Wire Line
	7025 2400 7325 2400
Wire Notes Line
	3975 475  3975 5950
NoConn ~ 2550 3950
$Comp
L Device:Antenna_Shield AE1
U 1 1
P 2475 6775
F 0 "AE1" H 2619 6814 50  0000 L CNN
F 1 "Antenna_pcb" H 2600 6950 50  0000 L CNN
F 2 "weather_wifi:antenna_trace_2.4g" H 2475 6875 50  0001 C CNN
F 3 "~" H 2475 6875 50  0001 C CNN
F 4 "" H 2475 6775 50  0001 C CNN "LCSC"
	1    2475 6775
	1    0    0    -1  
$EndComp
$Comp
L Device:C_Small C14
U 1 1
P 1875 7075
F 0 "C14" V 1646 7075 50  0000 C CNN
F 1 "6pF" V 1737 7075 50  0000 C CNN
F 2 "Capacitor_SMD:C_0402_1005Metric" H 1875 7075 50  0001 C CNN
F 3 "~" H 1875 7075 50  0001 C CNN
F 4 "C30274" H 1875 7075 50  0001 C CNN "LCSC"
	1    1875 7075
	0    1    1    0   
$EndComp
$Comp
L power:GND #PWR0136
U 1 1
P 2575 7525
F 0 "#PWR0136" H 2575 7275 50  0001 C CNN
F 1 "GND" H 2580 7352 50  0000 C CNN
F 2 "" H 2575 7525 50  0001 C CNN
F 3 "" H 2575 7525 50  0001 C CNN
	1    2575 7525
	1    0    0    -1  
$EndComp
$Comp
L Device:L_Small L2
U 1 1
P 2175 7300
F 0 "L2" H 2223 7346 50  0000 L CNN
F 1 "DNP" H 2223 7255 50  0000 L CNN
F 2 "Inductor_SMD:L_0603_1608Metric" H 2175 7300 50  0001 C CNN
F 3 "~" H 2175 7300 50  0001 C CNN
	1    2175 7300
	1    0    0    -1  
$EndComp
$Comp
L Device:L_Small L1
U 1 1
P 1625 7300
F 0 "L1" H 1673 7346 50  0000 L CNN
F 1 "DNP" H 1673 7255 50  0000 L CNN
F 2 "Inductor_SMD:L_0603_1608Metric" H 1625 7300 50  0001 C CNN
F 3 "~" H 1625 7300 50  0001 C CNN
	1    1625 7300
	1    0    0    -1  
$EndComp
Wire Wire Line
	1975 7075 2175 7075
Wire Wire Line
	2475 7075 2475 6975
Wire Wire Line
	2175 7200 2175 7075
Connection ~ 2175 7075
Wire Wire Line
	2175 7075 2475 7075
Wire Wire Line
	2575 6975 2575 7475
Wire Wire Line
	1775 7075 1625 7075
Wire Wire Line
	1625 7075 1625 7200
Wire Wire Line
	2175 7400 2175 7475
Wire Wire Line
	2175 7475 2575 7475
Connection ~ 2575 7475
Wire Wire Line
	2575 7475 2575 7525
Wire Wire Line
	1625 7400 1625 7475
Wire Wire Line
	1625 7475 2175 7475
Connection ~ 2175 7475
Text GLabel 1450 7075 0    50   Input ~ 10
LNA
Wire Wire Line
	1450 7075 1625 7075
Connection ~ 1625 7075
Text Notes 550  7675 0    39   ~ 0
DNP means `Do Not Place`. \nI don't know the real reason why need them.\nJust refered from design.
$Comp
L Transistor_FET:AO3401A Q3
U 1 1
P 5875 1025
F 0 "Q3" H 6080 1071 50  0000 L CNN
F 1 "AO3401A" H 6080 980 50  0000 L CNN
F 2 "Package_TO_SOT_SMD:SOT-23" H 6075 950 50  0001 L CIN
F 3 "http://www.aosmd.com/pdfs/datasheet/AO3401A.pdf" H 5875 1025 50  0001 L CNN
F 4 "C15127" H 5875 1025 50  0001 C CNN "LCSC"
	1    5875 1025
	-1   0    0    -1  
$EndComp
Wire Wire Line
	5775 750  5775 800 
Wire Wire Line
	5775 800  5950 800 
Connection ~ 5775 800 
Wire Wire Line
	5775 800  5775 825 
Wire Wire Line
	6150 800  6250 800 
Wire Wire Line
	6250 800  6250 1025
Wire Wire Line
	6250 1025 6500 1025
Wire Wire Line
	6075 1025 6250 1025
Connection ~ 6250 1025
Text Notes 10150 3525 0    39   ~ 0
gpio2 has pull up \nresistor on TFT_BL
Wire Wire Line
	9150 3375 9150 3675
Text GLabel 1750 4450 0    50   Input ~ 10
adc
$EndSCHEMATC
